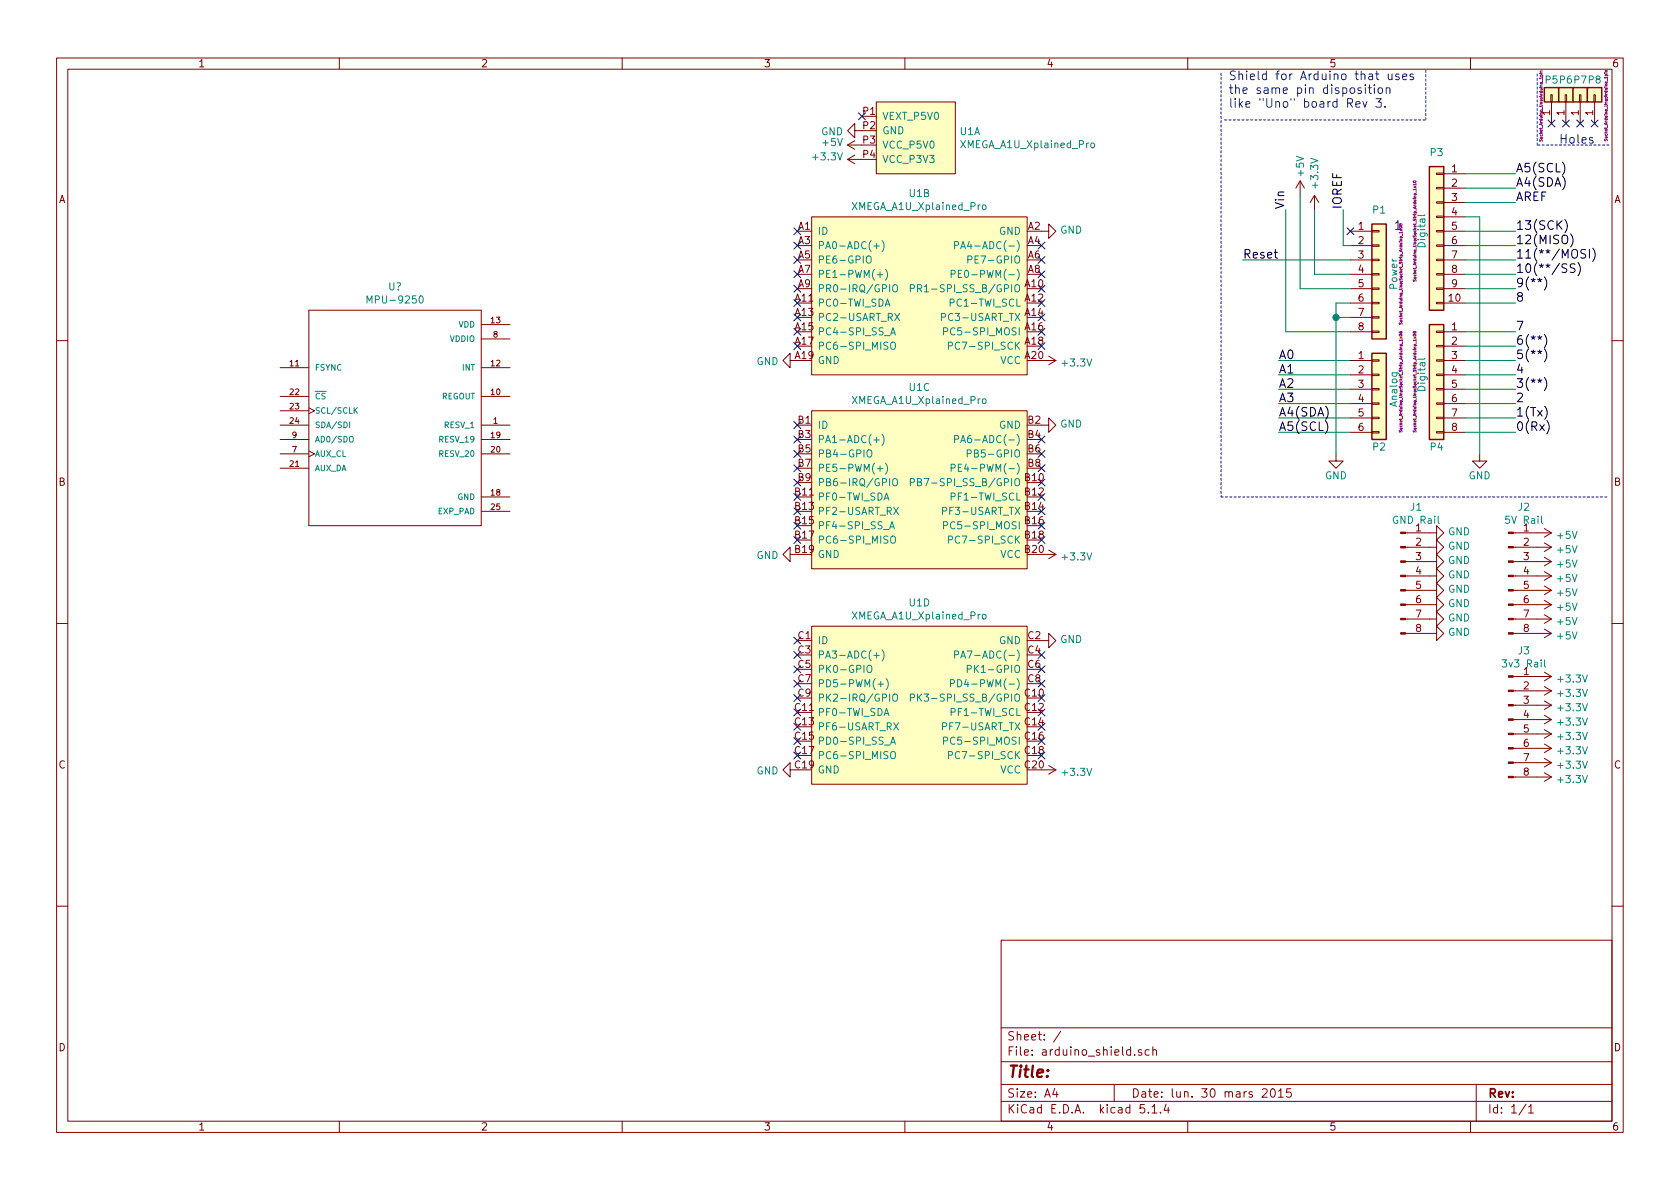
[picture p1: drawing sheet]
EESchema Schematic File Version 4
LIBS:arduino_shield-cache
EELAYER 29 0
EELAYER END
$Descr A4 11693 8268
encoding utf-8
Sheet 1 1
Title ""
Date "lun. 30 mars 2015"
Rev ""
Comp ""
Comment1 ""
Comment2 ""
Comment3 ""
Comment4 ""
$EndDescr
Text Label 8950 1450 1    60   ~ 0
Vin
Text Label 9350 1450 1    60   ~ 0
IOREF
Text Label 8900 2500 0    60   ~ 0
A0
Text Label 8900 2600 0    60   ~ 0
A1
Text Label 8900 2700 0    60   ~ 0
A2
Text Label 8900 2800 0    60   ~ 0
A3
Text Label 8900 2900 0    60   ~ 0
A4(SDA)
Text Label 8900 3000 0    60   ~ 0
A5(SCL)
Text Label 10550 3000 0    60   ~ 0
0(Rx)
Text Label 10550 2800 0    60   ~ 0
2
Text Label 10550 2900 0    60   ~ 0
1(Tx)
Text Label 10550 2700 0    60   ~ 0
3(**)
Text Label 10550 2600 0    60   ~ 0
4
Text Label 10550 2500 0    60   ~ 0
5(**)
Text Label 10550 2400 0    60   ~ 0
6(**)
Text Label 10550 2300 0    60   ~ 0
7
Text Label 10550 2100 0    60   ~ 0
8
Text Label 10550 2000 0    60   ~ 0
9(**)
Text Label 10550 1900 0    60   ~ 0
10(**/SS)
Text Label 10550 1800 0    60   ~ 0
11(**/MOSI)
Text Label 10550 1700 0    60   ~ 0
12(MISO)
Text Label 10550 1600 0    60   ~ 0
13(SCK)
Text Label 10550 1400 0    60   ~ 0
AREF
NoConn ~ 9400 1600
Text Label 10550 1300 0    60   ~ 0
A4(SDA)
Text Label 10550 1200 0    60   ~ 0
A5(SCL)
Text Notes 10850 1000 0    60   ~ 0
Holes
Text Notes 8550 750  0    60   ~ 0
Shield for Arduino that uses\nthe same pin disposition\nlike "Uno" board Rev 3.
$Comp
L Connector_Generic:Conn_01x08 P1
U 1 1
P 9600 1900
F 0 "P1" H 9600 2350 50  0000 C CNN
F 1 "Power" V 9700 1900 50  0000 C CNN
F 2 "Socket_Arduino_Uno:Socket_Strip_Arduino_1x08" V 9750 1900 20  0000 C CNN
F 3 "" H 9600 1900 50  0000 C CNN
	1    9600 1900
	1    0    0    -1  
$EndComp
Text Label 8650 1800 0    60   ~ 0
Reset
$Comp
L power:+3.3V #PWR01
U 1 1
P 9150 1450
F 0 "#PWR01" H 9150 1300 50  0001 C CNN
F 1 "+3.3V" V 9150 1700 50  0000 C CNN
F 2 "" H 9150 1450 50  0000 C CNN
F 3 "" H 9150 1450 50  0000 C CNN
	1    9150 1450
	1    0    0    -1  
$EndComp
$Comp
L power:+5V #PWR02
U 1 1
P 9050 1350
F 0 "#PWR02" H 9050 1200 50  0001 C CNN
F 1 "+5V" V 9050 1550 50  0000 C CNN
F 2 "" H 9050 1350 50  0000 C CNN
F 3 "" H 9050 1350 50  0000 C CNN
	1    9050 1350
	1    0    0    -1  
$EndComp
$Comp
L power:GND #PWR03
U 1 1
P 9300 3150
F 0 "#PWR03" H 9300 2900 50  0001 C CNN
F 1 "GND" H 9300 3000 50  0000 C CNN
F 2 "" H 9300 3150 50  0000 C CNN
F 3 "" H 9300 3150 50  0000 C CNN
	1    9300 3150
	1    0    0    -1  
$EndComp
$Comp
L power:GND #PWR04
U 1 1
P 10300 3150
F 0 "#PWR04" H 10300 2900 50  0001 C CNN
F 1 "GND" H 10300 3000 50  0000 C CNN
F 2 "" H 10300 3150 50  0000 C CNN
F 3 "" H 10300 3150 50  0000 C CNN
	1    10300 3150
	1    0    0    -1  
$EndComp
$Comp
L Connector_Generic:Conn_01x06 P2
U 1 1
P 9600 2700
F 0 "P2" H 9600 2300 50  0000 C CNN
F 1 "Analog" V 9700 2700 50  0000 C CNN
F 2 "Socket_Arduino_Uno:Socket_Strip_Arduino_1x06" V 9750 2750 20  0000 C CNN
F 3 "" H 9600 2700 50  0000 C CNN
	1    9600 2700
	1    0    0    -1  
$EndComp
$Comp
L Connector_Generic:Conn_01x01 P5
U 1 1
P 10800 650
F 0 "P5" V 10900 650 50  0000 C CNN
F 1 "CONN_01X01" V 10900 650 50  0001 C CNN
F 2 "Socket_Arduino_Uno:Arduino_1pin" H 10721 724 20  0000 C CNN
F 3 "" H 10800 650 50  0000 C CNN
	1    10800 650 
	0    -1   -1   0   
$EndComp
$Comp
L Connector_Generic:Conn_01x01 P6
U 1 1
P 10900 650
F 0 "P6" V 11000 650 50  0000 C CNN
F 1 "CONN_01X01" V 11000 650 50  0001 C CNN
F 2 "Socket_Arduino_Uno:Arduino_1pin" H 10900 650 20  0001 C CNN
F 3 "" H 10900 650 50  0000 C CNN
	1    10900 650 
	0    -1   -1   0   
$EndComp
$Comp
L Connector_Generic:Conn_01x01 P7
U 1 1
P 11000 650
F 0 "P7" V 11100 650 50  0000 C CNN
F 1 "CONN_01X01" V 11100 650 50  0001 C CNN
F 2 "Socket_Arduino_Uno:Arduino_1pin" V 11000 650 20  0001 C CNN
F 3 "" H 11000 650 50  0000 C CNN
	1    11000 650 
	0    -1   -1   0   
$EndComp
$Comp
L Connector_Generic:Conn_01x01 P8
U 1 1
P 11100 650
F 0 "P8" V 11200 650 50  0000 C CNN
F 1 "CONN_01X01" V 11200 650 50  0001 C CNN
F 2 "Socket_Arduino_Uno:Arduino_1pin" H 11024 572 20  0000 C CNN
F 3 "" H 11100 650 50  0000 C CNN
	1    11100 650 
	0    -1   -1   0   
$EndComp
NoConn ~ 10800 850 
NoConn ~ 10900 850 
NoConn ~ 11000 850 
NoConn ~ 11100 850 
$Comp
L Connector_Generic:Conn_01x08 P4
U 1 1
P 10000 2600
F 0 "P4" H 10000 2100 50  0000 C CNN
F 1 "Digital" V 10100 2600 50  0000 C CNN
F 2 "Socket_Arduino_Uno:Socket_Strip_Arduino_1x08" V 10150 2550 20  0000 C CNN
F 3 "" H 10000 2600 50  0000 C CNN
	1    10000 2600
	-1   0    0    -1  
$EndComp
Wire Notes Line
	8525 825  9925 825 
Wire Notes Line
	9925 825  9925 475 
Wire Wire Line
	9350 1450 9350 1700
Wire Wire Line
	9350 1700 9400 1700
Wire Wire Line
	9400 1900 9150 1900
Wire Wire Line
	9400 2000 9050 2000
Wire Wire Line
	9400 2300 8950 2300
Wire Wire Line
	9400 2100 9300 2100
Wire Wire Line
	9400 2200 9300 2200
Connection ~ 9300 2200
Wire Wire Line
	8950 2300 8950 1450
Wire Wire Line
	9050 2000 9050 1350
Wire Wire Line
	9150 1900 9150 1450
Wire Wire Line
	9400 2500 8900 2500
Wire Wire Line
	9400 2600 8900 2600
Wire Wire Line
	9400 2700 8900 2700
Wire Wire Line
	9400 2800 8900 2800
Wire Wire Line
	9400 2900 8900 2900
Wire Wire Line
	9400 3000 8900 3000
$Comp
L Connector_Generic:Conn_01x10 P3
U 1 1
P 10000 1600
F 0 "P3" H 10000 2150 50  0000 C CNN
F 1 "Digital" V 10100 1600 50  0000 C CNN
F 2 "Socket_Arduino_Uno:Socket_Strip_Arduino_1x10" V 10150 1600 20  0000 C CNN
F 3 "" H 10000 1600 50  0000 C CNN
	1    10000 1600
	-1   0    0    -1  
$EndComp
Wire Wire Line
	10200 2100 10550 2100
Wire Wire Line
	10200 2000 10550 2000
Wire Wire Line
	10200 1900 10550 1900
Wire Wire Line
	10200 1800 10550 1800
Wire Wire Line
	10200 1700 10550 1700
Wire Wire Line
	10200 1600 10550 1600
Wire Wire Line
	10200 1400 10550 1400
Wire Wire Line
	10200 1300 10550 1300
Wire Wire Line
	10200 1200 10550 1200
Wire Wire Line
	10200 3000 10550 3000
Wire Wire Line
	10200 2900 10550 2900
Wire Wire Line
	10200 2800 10550 2800
Wire Wire Line
	10200 2700 10550 2700
Wire Wire Line
	10200 2600 10550 2600
Wire Wire Line
	10200 2500 10550 2500
Wire Wire Line
	10200 2400 10550 2400
Wire Wire Line
	10200 2300 10550 2300
Wire Wire Line
	10200 1500 10300 1500
Wire Wire Line
	10300 1500 10300 3150
Wire Wire Line
	9300 2100 9300 2200
Wire Wire Line
	9300 2200 9300 3150
Wire Notes Line
	8500 500  8500 3450
Wire Notes Line
	8500 3450 11200 3450
Wire Wire Line
	9400 1800 8650 1800
Text Notes 9700 1600 0    60   ~ 0
1
Wire Notes Line
	11200 1000 10700 1000
Wire Notes Line
	10700 1000 10700 500 
$Comp
L Connector:Conn_01x08_Male J2
U 1 1
P 10500 4000
F 0 "J2" H 10608 4481 50  0000 C CNN
F 1 "5V Rail" H 10608 4390 50  0000 C CNN
F 2 "Connector_PinHeader_2.54mm:PinHeader_1x08_P2.54mm_Vertical" H 10500 4000 50  0001 C CNN
F 3 "~" H 10500 4000 50  0001 C CNN
	1    10500 4000
	1    0    0    -1  
$EndComp
$Comp
L power:+5V #PWR0101
U 1 1
P 10700 3700
F 0 "#PWR0101" H 10700 3550 50  0001 C CNN
F 1 "+5V" V 10715 3828 50  0000 L CNN
F 2 "" H 10700 3700 50  0001 C CNN
F 3 "" H 10700 3700 50  0001 C CNN
	1    10700 3700
	0    1    1    0   
$EndComp
$Comp
L power:+5V #PWR0102
U 1 1
P 10700 3800
F 0 "#PWR0102" H 10700 3650 50  0001 C CNN
F 1 "+5V" V 10715 3928 50  0000 L CNN
F 2 "" H 10700 3800 50  0001 C CNN
F 3 "" H 10700 3800 50  0001 C CNN
	1    10700 3800
	0    1    1    0   
$EndComp
$Comp
L power:+5V #PWR0103
U 1 1
P 10700 3900
F 0 "#PWR0103" H 10700 3750 50  0001 C CNN
F 1 "+5V" V 10715 4028 50  0000 L CNN
F 2 "" H 10700 3900 50  0001 C CNN
F 3 "" H 10700 3900 50  0001 C CNN
	1    10700 3900
	0    1    1    0   
$EndComp
$Comp
L power:+5V #PWR0104
U 1 1
P 10700 4000
F 0 "#PWR0104" H 10700 3850 50  0001 C CNN
F 1 "+5V" V 10715 4128 50  0000 L CNN
F 2 "" H 10700 4000 50  0001 C CNN
F 3 "" H 10700 4000 50  0001 C CNN
	1    10700 4000
	0    1    1    0   
$EndComp
$Comp
L power:+5V #PWR0105
U 1 1
P 10700 4100
F 0 "#PWR0105" H 10700 3950 50  0001 C CNN
F 1 "+5V" V 10715 4228 50  0000 L CNN
F 2 "" H 10700 4100 50  0001 C CNN
F 3 "" H 10700 4100 50  0001 C CNN
	1    10700 4100
	0    1    1    0   
$EndComp
$Comp
L power:+5V #PWR0106
U 1 1
P 10700 4200
F 0 "#PWR0106" H 10700 4050 50  0001 C CNN
F 1 "+5V" V 10715 4328 50  0000 L CNN
F 2 "" H 10700 4200 50  0001 C CNN
F 3 "" H 10700 4200 50  0001 C CNN
	1    10700 4200
	0    1    1    0   
$EndComp
$Comp
L power:+5V #PWR0107
U 1 1
P 10700 4300
F 0 "#PWR0107" H 10700 4150 50  0001 C CNN
F 1 "+5V" V 10715 4428 50  0000 L CNN
F 2 "" H 10700 4300 50  0001 C CNN
F 3 "" H 10700 4300 50  0001 C CNN
	1    10700 4300
	0    1    1    0   
$EndComp
$Comp
L power:+5V #PWR0108
U 1 1
P 10700 4400
F 0 "#PWR0108" H 10700 4250 50  0001 C CNN
F 1 "+5V" V 10715 4528 50  0000 L CNN
F 2 "" H 10700 4400 50  0001 C CNN
F 3 "" H 10700 4400 50  0001 C CNN
	1    10700 4400
	0    1    1    0   
$EndComp
$Comp
L Connector:Conn_01x08_Male J3
U 1 1
P 10500 5000
F 0 "J3" H 10608 5481 50  0000 C CNN
F 1 "3v3 Rail" H 10608 5390 50  0000 C CNN
F 2 "Connector_PinHeader_2.54mm:PinHeader_1x08_P2.54mm_Vertical" H 10500 5000 50  0001 C CNN
F 3 "~" H 10500 5000 50  0001 C CNN
	1    10500 5000
	1    0    0    -1  
$EndComp
$Comp
L power:+3.3V #PWR0109
U 1 1
P 10700 5000
F 0 "#PWR0109" H 10700 4850 50  0001 C CNN
F 1 "+3.3V" V 10715 5128 50  0000 L CNN
F 2 "" H 10700 5000 50  0001 C CNN
F 3 "" H 10700 5000 50  0001 C CNN
	1    10700 5000
	0    1    1    0   
$EndComp
$Comp
L power:+3.3V #PWR0110
U 1 1
P 10700 4900
F 0 "#PWR0110" H 10700 4750 50  0001 C CNN
F 1 "+3.3V" V 10715 5028 50  0000 L CNN
F 2 "" H 10700 4900 50  0001 C CNN
F 3 "" H 10700 4900 50  0001 C CNN
	1    10700 4900
	0    1    1    0   
$EndComp
$Comp
L power:+3.3V #PWR0111
U 1 1
P 10700 4800
F 0 "#PWR0111" H 10700 4650 50  0001 C CNN
F 1 "+3.3V" V 10715 4928 50  0000 L CNN
F 2 "" H 10700 4800 50  0001 C CNN
F 3 "" H 10700 4800 50  0001 C CNN
	1    10700 4800
	0    1    1    0   
$EndComp
$Comp
L power:+3.3V #PWR0112
U 1 1
P 10700 4700
F 0 "#PWR0112" H 10700 4550 50  0001 C CNN
F 1 "+3.3V" V 10715 4828 50  0000 L CNN
F 2 "" H 10700 4700 50  0001 C CNN
F 3 "" H 10700 4700 50  0001 C CNN
	1    10700 4700
	0    1    1    0   
$EndComp
$Comp
L power:+3.3V #PWR0113
U 1 1
P 10700 5400
F 0 "#PWR0113" H 10700 5250 50  0001 C CNN
F 1 "+3.3V" V 10715 5528 50  0000 L CNN
F 2 "" H 10700 5400 50  0001 C CNN
F 3 "" H 10700 5400 50  0001 C CNN
	1    10700 5400
	0    1    1    0   
$EndComp
$Comp
L power:+3.3V #PWR0114
U 1 1
P 10700 5300
F 0 "#PWR0114" H 10700 5150 50  0001 C CNN
F 1 "+3.3V" V 10715 5428 50  0000 L CNN
F 2 "" H 10700 5300 50  0001 C CNN
F 3 "" H 10700 5300 50  0001 C CNN
	1    10700 5300
	0    1    1    0   
$EndComp
$Comp
L power:+3.3V #PWR0115
U 1 1
P 10700 5200
F 0 "#PWR0115" H 10700 5050 50  0001 C CNN
F 1 "+3.3V" V 10715 5328 50  0000 L CNN
F 2 "" H 10700 5200 50  0001 C CNN
F 3 "" H 10700 5200 50  0001 C CNN
	1    10700 5200
	0    1    1    0   
$EndComp
$Comp
L power:+3.3V #PWR0116
U 1 1
P 10700 5100
F 0 "#PWR0116" H 10700 4950 50  0001 C CNN
F 1 "+3.3V" V 10715 5228 50  0000 L CNN
F 2 "" H 10700 5100 50  0001 C CNN
F 3 "" H 10700 5100 50  0001 C CNN
	1    10700 5100
	0    1    1    0   
$EndComp
$Comp
L Connector:Conn_01x08_Male J1
U 1 1
P 9750 4000
F 0 "J1" H 9858 4481 50  0000 C CNN
F 1 "GND Rail" H 9858 4390 50  0000 C CNN
F 2 "Connector_PinHeader_2.54mm:PinHeader_1x08_P2.54mm_Vertical" H 9750 4000 50  0001 C CNN
F 3 "~" H 9750 4000 50  0001 C CNN
	1    9750 4000
	1    0    0    -1  
$EndComp
$Comp
L power:GND #PWR0117
U 1 1
P 9950 3700
F 0 "#PWR0117" H 9950 3450 50  0001 C CNN
F 1 "GND" V 9955 3572 50  0000 R CNN
F 2 "" H 9950 3700 50  0001 C CNN
F 3 "" H 9950 3700 50  0001 C CNN
	1    9950 3700
	0    -1   -1   0   
$EndComp
$Comp
L power:GND #PWR0118
U 1 1
P 9950 3800
F 0 "#PWR0118" H 9950 3550 50  0001 C CNN
F 1 "GND" V 9955 3672 50  0000 R CNN
F 2 "" H 9950 3800 50  0001 C CNN
F 3 "" H 9950 3800 50  0001 C CNN
	1    9950 3800
	0    -1   -1   0   
$EndComp
$Comp
L power:GND #PWR0119
U 1 1
P 9950 3900
F 0 "#PWR0119" H 9950 3650 50  0001 C CNN
F 1 "GND" V 9955 3772 50  0000 R CNN
F 2 "" H 9950 3900 50  0001 C CNN
F 3 "" H 9950 3900 50  0001 C CNN
	1    9950 3900
	0    -1   -1   0   
$EndComp
$Comp
L power:GND #PWR0120
U 1 1
P 9950 4000
F 0 "#PWR0120" H 9950 3750 50  0001 C CNN
F 1 "GND" V 9955 3872 50  0000 R CNN
F 2 "" H 9950 4000 50  0001 C CNN
F 3 "" H 9950 4000 50  0001 C CNN
	1    9950 4000
	0    -1   -1   0   
$EndComp
$Comp
L power:GND #PWR0121
U 1 1
P 9950 4100
F 0 "#PWR0121" H 9950 3850 50  0001 C CNN
F 1 "GND" V 9955 3972 50  0000 R CNN
F 2 "" H 9950 4100 50  0001 C CNN
F 3 "" H 9950 4100 50  0001 C CNN
	1    9950 4100
	0    -1   -1   0   
$EndComp
$Comp
L power:GND #PWR0122
U 1 1
P 9950 4200
F 0 "#PWR0122" H 9950 3950 50  0001 C CNN
F 1 "GND" V 9955 4072 50  0000 R CNN
F 2 "" H 9950 4200 50  0001 C CNN
F 3 "" H 9950 4200 50  0001 C CNN
	1    9950 4200
	0    -1   -1   0   
$EndComp
$Comp
L power:GND #PWR0123
U 1 1
P 9950 4300
F 0 "#PWR0123" H 9950 4050 50  0001 C CNN
F 1 "GND" V 9955 4172 50  0000 R CNN
F 2 "" H 9950 4300 50  0001 C CNN
F 3 "" H 9950 4300 50  0001 C CNN
	1    9950 4300
	0    -1   -1   0   
$EndComp
$Comp
L power:GND #PWR0124
U 1 1
P 9950 4400
F 0 "#PWR0124" H 9950 4150 50  0001 C CNN
F 1 "GND" V 9955 4272 50  0000 R CNN
F 2 "" H 9950 4400 50  0001 C CNN
F 3 "" H 9950 4400 50  0001 C CNN
	1    9950 4400
	0    -1   -1   0   
$EndComp
$Comp
L One_Month_Board_Symbols:XMEGA_A1U_Xplained_Pro U1
U 1 1
P 6350 950
F 0 "U1" H 6678 996 50  0000 L CNN
F 1 "XMEGA_A1U_Xplained_Pro" H 6678 905 50  0000 L CNN
F 2 "One_Month_Footprints:XMEGA_XPLAINED_AU" H 6150 950 50  0001 C CNN
F 3 "" H 6150 950 50  0001 C CNN
	1    6350 950 
	1    0    0    -1  
$EndComp
$Comp
L One_Month_Board_Symbols:XMEGA_A1U_Xplained_Pro U1
U 2 1
P 6400 2100
F 0 "U1" H 6400 2865 50  0000 C CNN
F 1 "XMEGA_A1U_Xplained_Pro" H 6400 2774 50  0000 C CNN
F 2 "One_Month_Footprints:XMEGA_XPLAINED_AU" H 6200 2100 50  0001 C CNN
F 3 "" H 6200 2100 50  0001 C CNN
	2    6400 2100
	1    0    0    -1  
$EndComp
$Comp
L One_Month_Board_Symbols:XMEGA_A1U_Xplained_Pro U1
U 3 1
P 6400 3450
F 0 "U1" H 6400 4215 50  0000 C CNN
F 1 "XMEGA_A1U_Xplained_Pro" H 6400 4124 50  0000 C CNN
F 2 "One_Month_Footprints:XMEGA_XPLAINED_AU" H 6200 3450 50  0001 C CNN
F 3 "" H 6200 3450 50  0001 C CNN
	3    6400 3450
	1    0    0    -1  
$EndComp
$Comp
L One_Month_Board_Symbols:XMEGA_A1U_Xplained_Pro U1
U 4 1
P 6400 4950
F 0 "U1" H 6400 5715 50  0000 C CNN
F 1 "XMEGA_A1U_Xplained_Pro" H 6400 5624 50  0000 C CNN
F 2 "One_Month_Footprints:XMEGA_XPLAINED_AU" H 6200 4950 50  0001 C CNN
F 3 "" H 6200 4950 50  0001 C CNN
	4    6400 4950
	1    0    0    -1  
$EndComp
$Comp
L power:GND #PWR013
U 1 1
P 7250 2950
F 0 "#PWR013" H 7250 2700 50  0001 C CNN
F 1 "GND" V 7255 2822 50  0000 R CNN
F 2 "" H 7250 2950 50  0001 C CNN
F 3 "" H 7250 2950 50  0001 C CNN
	1    7250 2950
	0    -1   -1   0   
$EndComp
$Comp
L power:GND #PWR015
U 1 1
P 7250 4450
F 0 "#PWR015" H 7250 4200 50  0001 C CNN
F 1 "GND" V 7255 4322 50  0000 R CNN
F 2 "" H 7250 4450 50  0001 C CNN
F 3 "" H 7250 4450 50  0001 C CNN
	1    7250 4450
	0    -1   -1   0   
$EndComp
$Comp
L power:GND #PWR06
U 1 1
P 5550 3850
F 0 "#PWR06" H 5550 3600 50  0001 C CNN
F 1 "GND" V 5555 3722 50  0000 R CNN
F 2 "" H 5550 3850 50  0001 C CNN
F 3 "" H 5550 3850 50  0001 C CNN
	1    5550 3850
	0    1    1    0   
$EndComp
$Comp
L power:GND #PWR07
U 1 1
P 5550 5350
F 0 "#PWR07" H 5550 5100 50  0001 C CNN
F 1 "GND" V 5555 5222 50  0000 R CNN
F 2 "" H 5550 5350 50  0001 C CNN
F 3 "" H 5550 5350 50  0001 C CNN
	1    5550 5350
	0    1    1    0   
$EndComp
NoConn ~ 5550 4450
NoConn ~ 5550 4550
NoConn ~ 5550 4650
NoConn ~ 5550 4750
NoConn ~ 5550 4850
NoConn ~ 5550 4950
NoConn ~ 5550 5050
NoConn ~ 5550 5150
NoConn ~ 5550 5250
NoConn ~ 7250 4550
NoConn ~ 7250 4650
NoConn ~ 7250 4750
NoConn ~ 7250 4850
NoConn ~ 7250 4950
NoConn ~ 7250 5050
NoConn ~ 7250 5150
NoConn ~ 7250 5250
NoConn ~ 7250 3050
NoConn ~ 7250 3150
NoConn ~ 7250 3250
NoConn ~ 7250 3350
NoConn ~ 7250 3450
NoConn ~ 7250 3550
NoConn ~ 7250 3650
NoConn ~ 7250 3750
NoConn ~ 5550 2950
NoConn ~ 5550 3050
NoConn ~ 5550 3150
NoConn ~ 5550 3250
NoConn ~ 5550 3350
NoConn ~ 5550 3450
NoConn ~ 5550 3550
NoConn ~ 5550 3650
NoConn ~ 5550 3750
NoConn ~ 5550 2400
NoConn ~ 5550 2300
NoConn ~ 5550 2200
NoConn ~ 5550 2100
NoConn ~ 5550 2000
NoConn ~ 5550 1900
NoConn ~ 5550 1800
NoConn ~ 5550 1700
NoConn ~ 5550 1600
NoConn ~ 7250 1700
NoConn ~ 7250 1800
NoConn ~ 7250 1900
NoConn ~ 7250 2000
NoConn ~ 7250 2100
NoConn ~ 7250 2200
NoConn ~ 7250 2300
NoConn ~ 7250 2400
$Comp
L power:GND #PWR08
U 1 1
P 6000 900
F 0 "#PWR08" H 6000 650 50  0001 C CNN
F 1 "GND" V 6005 772 50  0000 R CNN
F 2 "" H 6000 900 50  0001 C CNN
F 3 "" H 6000 900 50  0001 C CNN
	1    6000 900 
	0    1    1    0   
$EndComp
$Comp
L power:+5V #PWR09
U 1 1
P 6000 1000
F 0 "#PWR09" H 6000 850 50  0001 C CNN
F 1 "+5V" V 6015 1128 50  0000 L CNN
F 2 "" H 6000 1000 50  0001 C CNN
F 3 "" H 6000 1000 50  0001 C CNN
	1    6000 1000
	0    -1   -1   0   
$EndComp
$Comp
L power:+3.3V #PWR010
U 1 1
P 6000 1100
F 0 "#PWR010" H 6000 950 50  0001 C CNN
F 1 "+3.3V" V 6015 1228 50  0000 L CNN
F 2 "" H 6000 1100 50  0001 C CNN
F 3 "" H 6000 1100 50  0001 C CNN
	1    6000 1100
	0    -1   -1   0   
$EndComp
NoConn ~ 6000 800 
$Comp
L power:+3.3V #PWR014
U 1 1
P 7250 3850
F 0 "#PWR014" H 7250 3700 50  0001 C CNN
F 1 "+3.3V" V 7265 3978 50  0000 L CNN
F 2 "" H 7250 3850 50  0001 C CNN
F 3 "" H 7250 3850 50  0001 C CNN
	1    7250 3850
	0    1    1    0   
$EndComp
$Comp
L power:+3.3V #PWR016
U 1 1
P 7250 5350
F 0 "#PWR016" H 7250 5200 50  0001 C CNN
F 1 "+3.3V" V 7265 5478 50  0000 L CNN
F 2 "" H 7250 5350 50  0001 C CNN
F 3 "" H 7250 5350 50  0001 C CNN
	1    7250 5350
	0    1    1    0   
$EndComp
$Comp
L power:GND #PWR05
U 1 1
P 5550 2500
F 0 "#PWR05" H 5550 2250 50  0001 C CNN
F 1 "GND" V 5555 2372 50  0000 R CNN
F 2 "" H 5550 2500 50  0001 C CNN
F 3 "" H 5550 2500 50  0001 C CNN
	1    5550 2500
	0    1    1    0   
$EndComp
$Comp
L power:GND #PWR011
U 1 1
P 7250 1600
F 0 "#PWR011" H 7250 1350 50  0001 C CNN
F 1 "GND" V 7255 1472 50  0000 R CNN
F 2 "" H 7250 1600 50  0001 C CNN
F 3 "" H 7250 1600 50  0001 C CNN
	1    7250 1600
	0    -1   -1   0   
$EndComp
$Comp
L power:+3.3V #PWR012
U 1 1
P 7250 2500
F 0 "#PWR012" H 7250 2350 50  0001 C CNN
F 1 "+3.3V" V 7265 2628 50  0000 L CNN
F 2 "" H 7250 2500 50  0001 C CNN
F 3 "" H 7250 2500 50  0001 C CNN
	1    7250 2500
	0    1    1    0   
$EndComp
$Comp
L MPU-9250:MPU-9250 U?
U 1 1
P 2750 2950
F 0 "U?" H 2750 3915 50  0000 C CNN
F 1 "MPU-9250" H 2750 3824 50  0000 C CNN
F 2 "QFN40P300X300X105-25N" H 2750 2950 50  0001 L BNN
F 3 "" H 2750 2950 50  0001 L BNN
F 4 "TDK InvenSense" H 2750 2950 50  0001 L BNN "Field4"
F 5 "SMD Gyroscope/Accelerometer/Magnetometer Sensor; 9-AXIS" H 2750 2950 50  0001 L BNN "Field5"
F 6 "QFN-24 TDK InvenSense" H 2750 2950 50  0001 L BNN "Field6"
F 7 "Unavailable" H 2750 2950 50  0001 L BNN "Field7"
F 8 "MPU-9250" H 2750 2950 50  0001 L BNN "Field8"
	1    2750 2950
	1    0    0    -1  
$EndComp
$EndSCHEMATC
